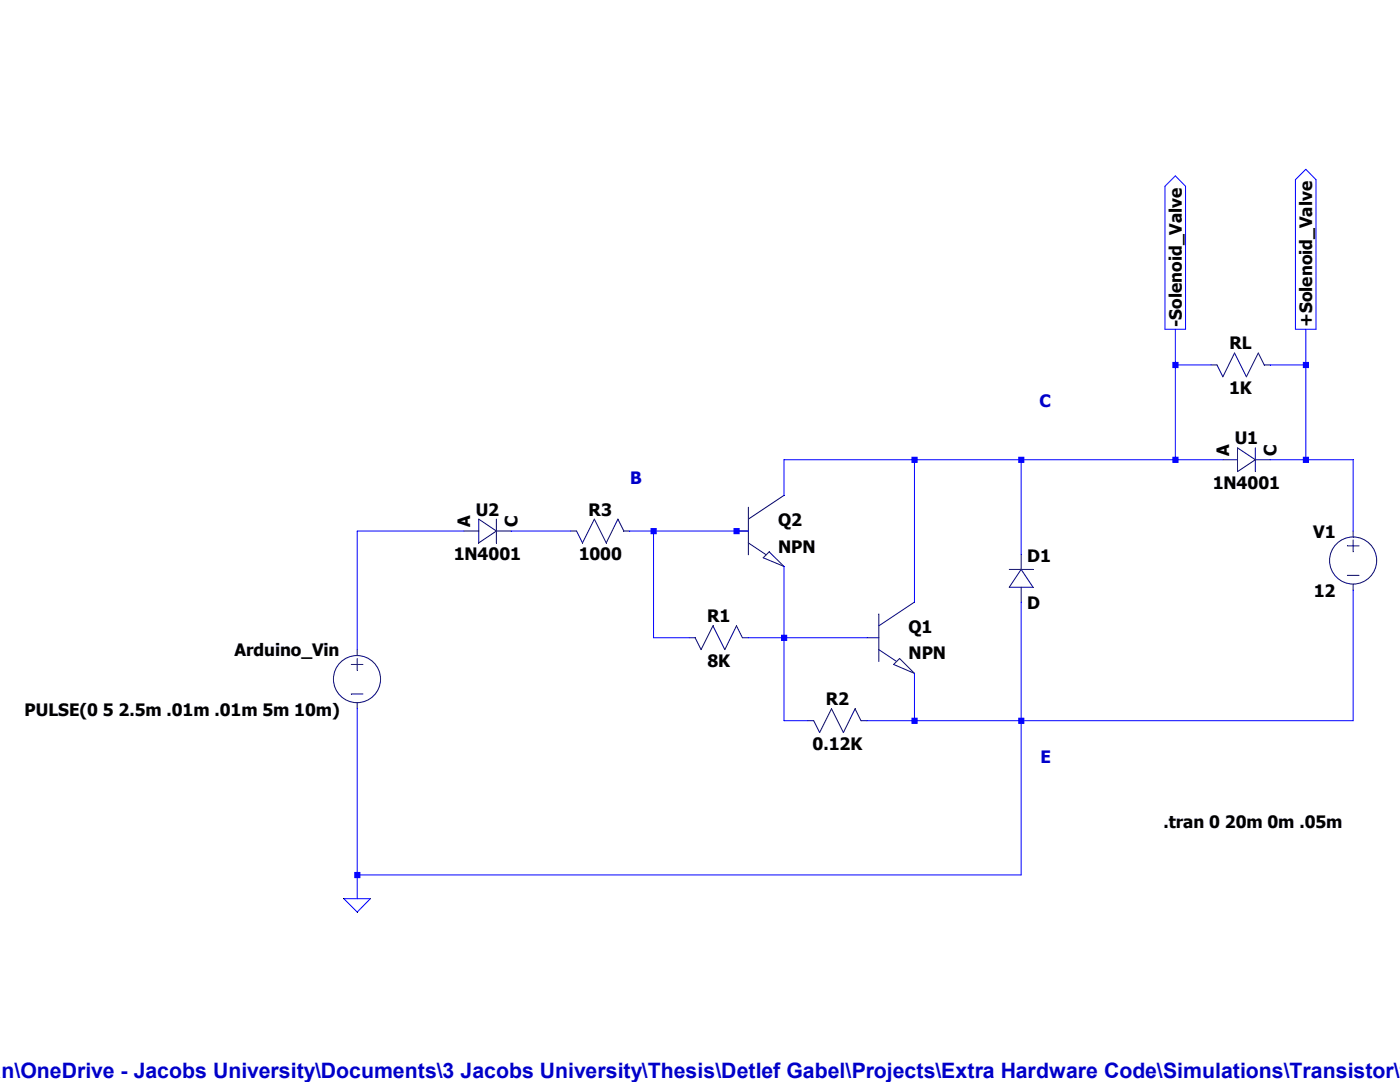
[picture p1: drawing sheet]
<svg xmlns="http://www.w3.org/2000/svg" width="279mm" height="216mm" viewBox="0 0 279 216" stroke-linecap="round" stroke-linejoin="round" font-family="sans-serif">
<path d="M179.5 131.4l-1.1 1.2" fill="none" stroke="#00007f" stroke-width=".2"/>
<path d="M179.5 131.4l3 3" fill="none" stroke="#00007f" stroke-width=".2"/>
<path d="M178.4 132.6l4.1 1.8" fill="none" stroke="#00007f" stroke-width=".2"/>
<path d="M175.4 129.6l3.5 2.4" fill="none" stroke="#00007f" stroke-width=".2"/>
<path d="M175.4 122.5v9.5" fill="none" stroke="#00007f" stroke-width=".2"/>
<path d="M182.5 120.1l-7.1 4.8" fill="none" stroke="#00007f" stroke-width=".2"/>
<path d="M173 127.3h2.4" fill="none" stroke="#00007f" stroke-width=".2"/>
<path d="M153.5 110.1l-1.2 1.2" fill="none" stroke="#00007f" stroke-width=".2"/>
<path d="M153.5 110.1l3 2.9" fill="none" stroke="#00007f" stroke-width=".2"/>
<path d="M152.3 111.3l4.2 1.7" fill="none" stroke="#00007f" stroke-width=".2"/>
<path d="M149.4 108.3l3.5 2.4" fill="none" stroke="#00007f" stroke-width=".2"/>
<path d="M149.4 101.2v9.5" fill="none" stroke="#00007f" stroke-width=".2"/>
<path d="M156.5 98.8l-7.1 4.8" fill="none" stroke="#00007f" stroke-width=".2"/>
<path d="M147 106h2.4" fill="none" stroke="#00007f" stroke-width=".2"/>
<path d="M148.2 127.3h1.2" fill="none" stroke="#00007f" stroke-width=".2"/>
<path d="M147 124.9l1.2 2.4" fill="none" stroke="#00007f" stroke-width=".2"/>
<path d="M147 124.9l-2.3 4.7" fill="none" stroke="#00007f" stroke-width=".2"/>
<path d="M142.3 124.9l2.4 4.7" fill="none" stroke="#00007f" stroke-width=".2"/>
<path d="M142.3 124.9l-2.4 4.7" fill="none" stroke="#00007f" stroke-width=".2"/>
<path d="M137.5 127.3h1.2" fill="none" stroke="#00007f" stroke-width=".2"/>
<path d="M138.7 127.3l1.2 2.3" fill="none" stroke="#00007f" stroke-width=".2"/>
<path d="M171.8 143.8h1.2" fill="none" stroke="#00007f" stroke-width=".2"/>
<path d="M170.6 141.4l1.2 2.4" fill="none" stroke="#00007f" stroke-width=".2"/>
<path d="M170.6 141.4l-2.3 4.8" fill="none" stroke="#00007f" stroke-width=".2"/>
<path d="M165.9 141.4l2.4 4.8" fill="none" stroke="#00007f" stroke-width=".2"/>
<path d="M165.9 141.4l-2.3 4.8" fill="none" stroke="#00007f" stroke-width=".2"/>
<path d="M161.2 143.8h1.2" fill="none" stroke="#00007f" stroke-width=".2"/>
<path d="M162.4 143.8l1.2 2.4" fill="none" stroke="#00007f" stroke-width=".2"/>
<path d="M201.4 113.6h4.8" fill="none" stroke="#00007f" stroke-width=".2"/>
<path d="M201.4 117.2h4.8" fill="none" stroke="#00007f" stroke-width=".2"/>
<path d="M203.8 113.6l2.4 3.6" fill="none" stroke="#00007f" stroke-width=".2"/>
<path d="M203.8 113.6l-2.4 3.6" fill="none" stroke="#00007f" stroke-width=".2"/>
<path d="M203.8 117.2v2.9" fill="none" stroke="#00007f" stroke-width=".2"/>
<path d="M203.8 110.7v2.9" fill="none" stroke="#00007f" stroke-width=".2"/>
<path d="M268.9 108.9h2.3" fill="none" stroke="#00007f" stroke-width=".2"/>
<path d="M268.9 114.8h2.3" fill="none" stroke="#00007f" stroke-width=".2"/>
<path d="M270 107.7v2.4" fill="none" stroke="#00007f" stroke-width=".2"/>
<path d="M270 116.6v1.2" fill="none" stroke="#00007f" stroke-width=".2"/>
<path d="M270 106v1.1" fill="none" stroke="#00007f" stroke-width=".2"/>
<g fill="none" stroke="#00007f" stroke-width=".2">
<path d="M70.1 132.6h2.3"/>
<circle cx="270" cy="111.8" r="4.7"/>
</g>
<path d="M70.1 138.5h2.3" fill="none" stroke="#00007f" stroke-width=".2"/>
<path d="M71.3 131.4v2.4" fill="none" stroke="#00007f" stroke-width=".2"/>
<path d="M71.3 140.3v1.1" fill="none" stroke="#00007f" stroke-width=".2"/>
<path d="M71.3 129.6v1.2" fill="none" stroke="#00007f" stroke-width=".2"/>
<g fill="none" stroke="#00007f" stroke-width=".2">
<path d="M250.5 89.4v4.7"/>
<circle cx="71.2" cy="135.5" r="4.7"/>
</g>
<path d="M247 89.4v4.7" fill="none" stroke="#00007f" stroke-width=".2"/>
<path d="M250.5 91.7l-3.5 2.4" fill="none" stroke="#00007f" stroke-width=".2"/>
<path d="M247 89.4l3.5 2.3" fill="none" stroke="#00007f" stroke-width=".2"/>
<path d="M244.1 91.7h2.9" fill="none" stroke="#00007f" stroke-width=".2"/>
<path d="M250.5 91.7h3" fill="none" stroke="#00007f" stroke-width=".2"/>
<path d="M124.5 106h1.2" fill="none" stroke="#00007f" stroke-width=".2"/>
<path d="M123.3 103.6l1.2 2.4" fill="none" stroke="#00007f" stroke-width=".2"/>
<path d="M123.3 103.6l-2.3 4.7" fill="none" stroke="#00007f" stroke-width=".2"/>
<path d="M118.6 103.6l2.4 4.7" fill="none" stroke="#00007f" stroke-width=".2"/>
<path d="M118.6 103.6l-2.4 4.7" fill="none" stroke="#00007f" stroke-width=".2"/>
<path d="M113.9 106h1.2" fill="none" stroke="#00007f" stroke-width=".2"/>
<path d="M115.1 106l1.1 2.3" fill="none" stroke="#00007f" stroke-width=".2"/>
<path d="M252.3 72.8h1.2" fill="none" stroke="#00007f" stroke-width=".2"/>
<path d="M251.1 70.4l1.2 2.4" fill="none" stroke="#00007f" stroke-width=".2"/>
<path d="M251.1 70.4l-2.3 4.8" fill="none" stroke="#00007f" stroke-width=".2"/>
<path d="M246.4 70.4l2.4 4.8" fill="none" stroke="#00007f" stroke-width=".2"/>
<path d="M246.4 70.4l-2.3 4.8" fill="none" stroke="#00007f" stroke-width=".2"/>
<path d="M241.7 72.8h1.2" fill="none" stroke="#00007f" stroke-width=".2"/>
<path d="M242.9 72.8l1.2 2.4" fill="none" stroke="#00007f" stroke-width=".2"/>
<path d="M99.1 103.6v4.7" fill="none" stroke="#00007f" stroke-width=".2"/>
<path d="M95.5 103.6v4.7" fill="none" stroke="#00007f" stroke-width=".2"/>
<path d="M99.1 106l-3.6 2.3" fill="none" stroke="#00007f" stroke-width=".2"/>
<path d="M95.5 103.6l3.6 2.4" fill="none" stroke="#00007f" stroke-width=".2"/>
<path d="M92.6 106h2.9" fill="none" stroke="#00007f" stroke-width=".2"/>
<path d="M99.1 106h2.9" fill="none" stroke="#00007f" stroke-width=".2"/>
<path d="M232.5 37.2l2.1-2.1 2 2.1v28.5h-4.1zM258.5 35.9l2.1-2.1 2 2.1v29.8h-4.1zM234.6 65.7v7.1M68.6 179.3h5.3l-2.6 2.7z" fill="none" stroke="#00f" stroke-width=".2"/>
<path d="M234.6 72.8h7.1" fill="none" stroke="#00f" stroke-width=".2"/>
<path d="M260.6 65.7v7.1" fill="none" stroke="#00f" stroke-width=".2"/>
<path d="M253.5 72.8h7.1" fill="none" stroke="#00f" stroke-width=".2"/>
<path d="M156.5 91.7h26" fill="none" stroke="#00f" stroke-width=".2"/>
<path d="M182.5 91.7h21.3" fill="none" stroke="#00f" stroke-width=".2"/>
<path d="M234.6 72.8v18.9" fill="none" stroke="#00f" stroke-width=".2"/>
<path d="M203.8 91.7h30.8" fill="none" stroke="#00f" stroke-width=".2"/>
<path d="M234.6 91.7h9.5" fill="none" stroke="#00f" stroke-width=".2"/>
<path d="M260.6 72.8v18.9" fill="none" stroke="#00f" stroke-width=".2"/>
<path d="M253.5 91.7h7.1" fill="none" stroke="#00f" stroke-width=".2"/>
<path d="M260.6 91.7h9.4" fill="none" stroke="#00f" stroke-width=".2"/>
<path d="M156.5 91.7v7.1" fill="none" stroke="#00f" stroke-width=".2"/>
<path d="M71.3 106h21.3" fill="none" stroke="#00f" stroke-width=".2"/>
<path d="M102 106h11.9" fill="none" stroke="#00f" stroke-width=".2"/>
<path d="M125.7 106h4.7" fill="none" stroke="#00f" stroke-width=".2"/>
<path d="M130.4 106h16.6" fill="none" stroke="#00f" stroke-width=".2"/>
<path d="M147 106h2.4" fill="none" stroke="#00f" stroke-width=".2"/>
<path d="M270 91.7v14.3" fill="none" stroke="#00f" stroke-width=".2"/>
<path d="M203.8 91.7v19" fill="none" stroke="#00f" stroke-width=".2"/>
<path d="M182.5 91.7v28.4" fill="none" stroke="#00f" stroke-width=".2"/>
<path d="M130.4 106v21.3" fill="none" stroke="#00f" stroke-width=".2"/>
<path d="M130.4 127.3h7.1" fill="none" stroke="#00f" stroke-width=".2"/>
<path d="M156.5 113v14.3" fill="none" stroke="#00f" stroke-width=".2"/>
<path d="M149.4 127.3h7.1" fill="none" stroke="#00f" stroke-width=".2"/>
<path d="M156.5 127.3h16.5" fill="none" stroke="#00f" stroke-width=".2"/>
<path d="M71.3 106v23.6" fill="none" stroke="#00f" stroke-width=".2"/>
<path d="M156.5 127.3v16.5" fill="none" stroke="#00f" stroke-width=".2"/>
<path d="M156.5 143.8h4.7" fill="none" stroke="#00f" stroke-width=".2"/>
<path d="M182.5 134.4v9.4" fill="none" stroke="#00f" stroke-width=".2"/>
<path d="M173 143.8h9.5" fill="none" stroke="#00f" stroke-width=".2"/>
<path d="M203.8 120.1v23.7" fill="none" stroke="#00f" stroke-width=".2"/>
<path d="M182.5 143.8h21.3" fill="none" stroke="#00f" stroke-width=".2"/>
<path d="M270 117.8v26" fill="none" stroke="#00f" stroke-width=".2"/>
<path d="M203.8 143.8h66.2" fill="none" stroke="#00f" stroke-width=".2"/>
<path d="M71.3 141.4v33.2" fill="none" stroke="#00f" stroke-width=".2"/>
<path d="M203.8 143.8v30.8" fill="none" stroke="#00f" stroke-width=".2"/>
<path d="M71.3 174.6h132.5" fill="none" stroke="#00f" stroke-width=".2"/>
<path d="M71.3 174.6v4.7" fill="none" stroke="#00f" stroke-width=".2"/>
<path d="M70.7 174h1.2v1.2h-1.2zM129.8 105.4h1.3v1.2h-1.3zM146.4 105.4h1.2v1.2h-1.2zM155.9 126.7h1.2v1.2h-1.2zM181.9 91.1h1.2v1.3h-1.2zM181.9 143.2h1.2v1.2h-1.2zM203.2 91.1h1.2v1.3h-1.2zM203.2 143.2h1.2v1.2h-1.2zM234 72.2h1.2v1.2h-1.2zM234 91.1h1.2v1.3h-1.2zM260 72.2h1.2v1.2h-1.2zM260 91.1h1.2v1.3h-1.2z" fill-rule="evenodd" fill="#00f"/>
<text font-size="4.2" fill="#0000c8" x=".3" y="215.2">n\OneDrive - Jacobs University\Documents\3 Jacobs University\Thesis\Detlef Gabel\Projects\Extra Hardware Code\Simulations\Transistor\t</text>
<g font-size="3.4">
<text x="235.8" y="65.3" transform="rotate(-90 235.8 65.3)">-Solenoid_Valve</text>
<text x="261.9" y="65.3" transform="rotate(-90 261.9 65.3)">+Solenoid_Valve</text>
<text x="245.4" y="69.7">RL</text>
<text x="245.3" y="78.6">1K</text>
<text x="246.4" y="88.6">U1</text>
<text x="245.3" y="91" transform="rotate(-90 245.3 91)">A</text>
<text x="254.8" y="91" transform="rotate(-90 254.8 91)">C</text>
<text x="242" y="97.5">1N4001</text>
<text x="93.9" y="105.2" transform="rotate(-90 93.9 105.2)">A</text>
<text x="95" y="102.9">U2</text>
<text x="103.3" y="105.2" transform="rotate(-90 103.3 105.2)">C</text>
<text x="117.5" y="102.9">R3</text>
<text x="155.3" y="104.9">Q2</text>
<text x="262.1" y="107.3">V1</text>
<text x="90.6" y="111.7">1N4001</text>
<text x="115.5" y="111.7">1000</text>
<text x="155.3" y="110.3">NPN</text>
<text x="205" y="112.1">D1</text>
<text x="262.2" y="119.1">12</text>
<text x="141.1" y="124.2">R1</text>
<text x="205" y="121.5">D</text>
<text x="46.8" y="131">Arduino_Vin</text>
<text x="181.3" y="126.2">Q1</text>
<text x="181.3" y="131.6">NPN</text>
<text x="141.2" y="133">8K</text>
<text x="4.9" y="142.8">PULSE(0 5 2.5m .01m .01m 5m 10m)</text>
<text x="164.8" y="140.7">R2</text>
<text x="162.2" y="149.6">0.12K</text>
<text x="232.2" y="165.3">.tran 0 20m 0m .05m</text>
</g>
<g font-size="3.4" fill="#0000c8">
<text x="207.5" y="81.3">C</text>
<text x="125.7" y="96.6">B</text>
<text x="207.6" y="152.3">E</text>
</g>
</svg>
